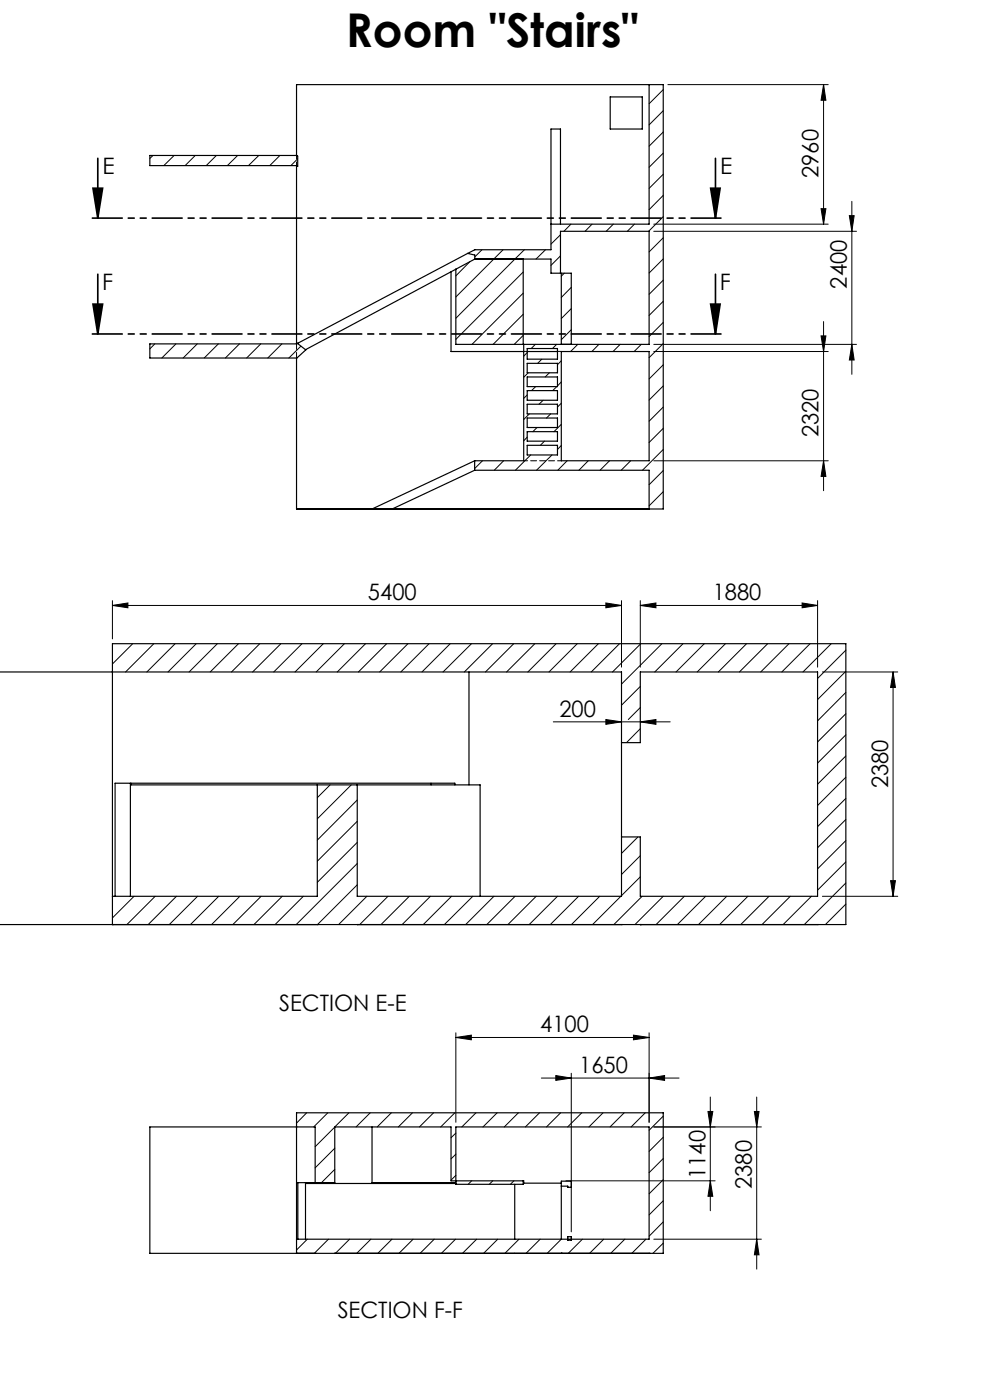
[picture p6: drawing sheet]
<svg xmlns="http://www.w3.org/2000/svg" width="210mm" height="297mm" viewBox="0 0 210 297" stroke-linecap="round" stroke-linejoin="round" font-family="sans-serif">
<path d="M19.7 39.9h2.1l-1.1 6.4zM20.7 33.6v12.7M150.7 39.9h2.1l-1 6.4zM151.8 33.6v12.7M20.7 58.2v12.7M151.8 58.2v12.7M19.7 64.5h2.1l-1.1 6.4zM150.7 64.5h2.1l-1 6.4z" fill="none" stroke="#000" stroke-width=".35"/>
<g fill="none" stroke="#000" stroke-width=".21">
<path d="M140.7 19l-3 3M141.7 18h34M174.7 18v29.6M174.7 18l.5 3.3h-1zM32.5 33l-.7 .6M36.9 33l-2.2 2.1M41.4 33l-2.1 2.1M45.9 33l-2.2 2.1M50.4 33l-2.2 2.1M54.9 33l-2.2 2.1M59.4 33l-2.2 2.1M63.1 33.7l-1.4 1.4"/>
<path d="M140.7 32.5l-3 3M140.7 37l-3 3M140.7 23.5l-3 3M140.7 28l-3 3M99.7 55.5l-3 3M102.2 53l-1.5 1.5M106.7 53l-10 10M111 57.7l-14.3 14.3M111.2 53l-14.5 14.5M115.7 53l-2 2M118.9 54.3l-2 2M118.9 49.8l-2 2"/>
<path d="M119.7 58l-.6 .6M121.1 47.6l-1.5 1.5M125.6 47.6l-1.5 1.5M130.1 47.6l-1.5 1.5M134.6 47.6l-1.5 1.5M138.7 47.6h37M138.7 49.1h43M140.7 46l-3.1 3.1M140.7 50.4l-3 3M140.7 41.4l-3 3.1M140.7 54.9l-3 3M140.7 59.4l-3 3"/>
<path d="M174.2 44.3h1l-.5 3.3zM180.2 45.8h1l-.5 3.3zM180.7 42.7v36.7M32.8 73l-1 1M37.3 73l-3 2.9M41.8 73l-3 2.9M46.3 73l-3 2.9M50.8 73l-3 2.9M55.3 73l-3 2.9M59.8 73l-3 2.9M63.8 73.4l-2.5 2.5M111 62.2l-10.9 10.9"/>
<path d="M111 66.7l-6.4 6.4M111 71.2l-1.9 1.9M111.8 74.8l-.7 .8M112 79.1l-.9 .9M113.6 73.1l-.9 .8M114.9 76.2l-.8 .9M116.5 79.1l-.9 .9M118.1 73.1l-.9 .8M119.1 76.5l-.8 .9M121.2 61l-2.1 2.1M121.2 65.5l-2.1 2.1M121.2 70l-2.1 2.1"/>
<path d="M122.6 73.1l-1.6 1.5M127 73.1l-1.4 1.5M131.6 73.1l-1.6 1.5M136 73.1l-1.5 1.5M138.7 73.1h43M138.7 74.6h37M140.7 63.9l-3 3M140.7 68.4l-3 3M140.7 72.9l-3 3M140.7 77.4l-3 3M174.2 71.3h1l-.5 3.3zM174.7 68.2v35.9"/>
<path d="M180.7 73.1l.5 3.3h-1zM102.3 97.8l-1.6 1.6M106.8 97.8l-2 2M111.8 83.8l-.7 .7M111.8 92.7l-.7 .8M112.3 87.8l-1.2 1.2M112.6 96.5l-3.3 3.3M113.6 82l-.9 .9M113.9 90.7l-.9 .9M115.2 84.9l-.9 .9M115.5 93.6l-.9 .9M116.8 87.8l-.9 .9"/>
<path d="M117.1 96.5l-3.3 3.3M118.1 82l-.9 .9M119.1 81l-.8 .9M119.1 85.5l-.8 .9M119.1 90l-1.6 1.6M119.1 94.5l-.8 .9M120.3 97.8l-2 2M124.8 97.8l-2 2M129.3 97.8l-2 2M133.8 97.8l-2 2M138.7 97.8h37M140.7 81.9l-3 3"/>
<path d="M140.7 86.4l-3 3M140.7 90.9l-3 3M140.7 95.4l-4.4 4.4M140.7 99.8l-3 3M174.7 97.8l.5 3.3h-1zM65.2 108h.1M69.7 108h.1M74.2 108h.1M78.7 108h.1M83.1 108h.1M87.7 108h.1M92.1 108h.1"/>
<path d="M96.6 108h.1M101.1 108h.1M105.6 108h.1M110.1 108h.1M114.6 108h.1M119.1 108h.1M123.6 108h.1M128.1 108h.1M132.5 108h.1M137.1 108h.1M140.7 104.3l-3 3M23.8 128.4l3.3-.5v1z"/>
<path d="M23.8 128.4h108M23.8 127.4v8.1M28.2 136.6l-4.4 4.3M32.6 136.6l-6 6M37.1 136.6l-5.9 6M41.6 136.6l-6 6M46.1 136.6l-6 6M50.6 136.6l-6 6M55.1 136.6l-6 6M59.6 136.6l-6 6M64.1 136.6l-6 6M68.6 136.6l-6 6"/>
<path d="M73.1 136.6l-6 6M77.5 136.6l-6 6M82 136.6l-6 6M86.5 136.6l-6 6M91 136.6l-6 6M95.5 136.6l-6 6M100 136.6l-6 6M104.5 136.6l-6 6M109 136.6l-6 6M113.5 136.6l-6 6M118 136.6l-6 6M122.4 136.6l-5.9 6"/>
<path d="M126.9 136.6l-6 6M128.5 127.9l3.3 .5-3.3 .5zM131.4 136.6l-6 6M131.8 127.4v14.1M135.8 128.4l3.3-.5v1zM135.8 127.4v14.1M135.8 128.4h37.6M135.9 136.6l-6 6M140.4 136.6l-8.6 8.5M144.9 136.6l-6 6M149.4 136.6l-6 6M153.9 136.6l-6 6"/>
<path d="M158.4 136.6l-6 6M162.8 136.6l-6 6M167.4 136.6l-6 6M170.1 127.9l3.3 .5-3.3 .5zM171.8 136.6l-6 6M173.4 127.4v14.1M176.3 136.6l-6 6M179.4 137.9l-6 6M117.4 153.1h24.8M128.5 152.6l3.3 .5-3.3 .6zM135.8 145.6l-4 4M135.8 150.1l-2.5 2.5"/>
<path d="M135.8 154.6l-2.9 2.9M135.8 153.1l3.3-.5v1.1zM174.4 142.6h16M179.4 142.4l-6 6M179.4 146.9l-6 6M179.4 151.4l-6 6M179.4 155.9l-6 6M189.4 142.6v47.5M189.4 142.6l.5 3.2h-1zM70 166.5l-2.7 2.7M74.5 166.5l-7.2 7.2M75.8 169.7l-8.5 8.5"/>
<path d="M75.8 174.2l-8.5 8.5M75.8 178.7l-8.5 8.5M135.3 177.5l-3.5 3.5M179.4 160.4l-6 6M179.4 164.9l-6 6M179.4 169.4l-6 6M179.4 173.8l-6 6M179.4 178.3l-6 6M24 190.1l-.2 .1M28.4 190.1l-4.6 4.6M32.9 190.1l-6 6M37.4 190.1l-6 6"/>
<path d="M41.9 190.1l-6 6M46.4 190.1l-6 6M50.9 190.1l-6 6M55.4 190.1l-6 6M59.9 190.1l-6 6M64.3 190.1l-6 6M75.8 183.2l-13 12.9M75.8 187.7l-8.5 8.4M77.8 190.1l-6 6M82.3 190.1l-6 6M86.8 190.1l-6 6M91.3 190.1l-6 6"/>
<path d="M95.8 190.1l-6 6M100.3 190.1l-6 6M104.8 190.1l-6 6M109.3 190.1l-6 6M113.7 190.1l-6 6M118.3 190.1l-6 6M122.7 190.1l-6 6M127.2 190.1l-6 6M131.7 190.1l-6 6M135.8 181.5l-4 4M135.8 186l-4 4M136.2 190.1l-6 6"/>
<path d="M140.7 190.1l-6 6M145.2 190.1l-6 6M149.7 190.1l-6 6M154.2 190.1l-6 6M158.6 190.1l-6 6M163.1 190.1l-6 6M167.6 190.1l-6 6M172.1 190.1l-6 6M174.4 190.1h16M179.4 182.8l-6 6M179.4 187.3l-8.8 8.8M179.4 191.8l-4.3 4.3"/>
<path d="M188.9 186.8h1l-.5 3.3zM96.7 219.1v19M134.4 219.6l3.3 .5-3.3 .5zM137.7 219.1v19M65.1 236.1l-2.2 2.2M69.5 236.1l-3 3M71 239.1l-4.1 4.2M74 236.1l-3 3M78.5 236.1l-3 3M83 236.1l-3 3M87.5 236.1l-3 3M92 236.1l-3 3"/>
<path d="M96.5 236.1l-3 3M96.7 220.1l3.3-.5v1zM96.7 220.1h41M101 236.1l-3 3M105.4 236.1l-3 3M110 236.1l-3 3M114.4 236.1l-3 3M114.8 228.7h29.2M117.9 228.2l3.3 .5-3.3 .5zM118.9 236.1l-3 3M121.2 227.7v33.6M123.4 236.1l-3 3"/>
<path d="M127.9 236.1l-3 3M132.4 236.1l-3 3M136.9 236.1l-3 3M137.7 228.7l3.3-.5v1zM140.7 236.8l-3 3M150.2 235.8h1l-.5 3.3zM150.7 232.7v24.2M160 235.8h1l-.5 3.3zM160.5 232.7v36.5M161.5 239.1h-22.8M71 243.6l-4.1 4.2M71 248.1l-2.8 2.8"/>
<path d="M96.7 240.4l-1 1M96.7 244.9l-1 .9M96.7 249.3l-1 1.1M100 250.5l-.7 .7M104.5 250.5l-.7 .7M109 250.5l-.7 .7M120.1 250.5h31.6M121.2 251.8l-.1 .1M140.7 241.3l-3 3M140.7 245.8l-3 3M140.7 250.3l-3 3M140.7 254.7l-3 3"/>
<path d="M140.7 259.2l-3 3.1M150.7 250.5l.5 3.3h-1zM65.2 262.9l-2.3 2.3M69.7 262.9l-3 3M74.2 262.9l-3 3M78.7 262.9l-3 3M83.1 262.9l-2.9 3M87.6 262.9l-3 3M92.1 262.9l-3 3M96.6 262.9l-3 3M101.1 262.9l-3 3M105.6 262.9l-3 3"/>
<path d="M110.1 262.9l-3 3M114.6 262.9l-3 3M119.1 262.9l-3 3M123.5 262.9l-3 3M128.1 262.9l-3 3M132.5 262.9l-3 3M137 262.9l-3 3M138.7 262.9h22.8M140.7 263.7l-2.2 2.2M160.5 262.9l.5 3.3h-1z"/>
</g>
<path d="M153.8 46.3h-135M153.8 70.9h-135" fill="none" stroke="#000" stroke-width=".35" stroke-dasharray="6.3 1.3 1.3 1.3 1.3 1.3" stroke-dashoffset="-.8"/>
<g fill="#000">
<path d="M-.1 23.4v6.3zM-.1 23.4v6.3zM150.7 64.5h2.1l-1 6.4zM19.7 64.5h2.1l-1.1 6.4z"/>
<path d="M150.7 39.9h2.1l-1 6.4zM19.7 39.9h2.1l-1.1 6.4z"/>
<path d="M174.2 44.3h1l-.5 3.3zM174.7 18l.5 3.3h-1z"/>
<path d="M174.2 71.3h1l-.5 3.3zM174.7 97.8l.5 3.3h-1z"/>
<path d="M180.7 73.1l.5 3.3h-1zM180.2 45.8h1l-.5 3.3z"/>
<path d="M135.8 128.4l3.3-.5v1zM170.1 127.9l3.3 .5-3.3 .5zM23.8 128.4l3.3-.5v1zM128.5 127.9l3.3 .5-3.3 .5zM117.9 228.2l3.3 .5-3.3 .5zM137.7 228.7l3.3-.5v1z"/>
<path d="M135.8 153.1l3.3-.5v1.1zM128.5 152.6l3.3 .5-3.3 .6zM134.4 219.6l3.3 .5-3.3 .5zM96.7 220.1l3.3-.5v1z"/>
<path d="M188.9 186.8h1l-.5 3.3zM189.4 142.6l.5 3.2h-1z"/>
<path d="M150.2 235.8h1l-.5 3.3zM150.7 250.5l.5 3.3h-1z"/>
<path d="M160.5 262.9l.5 3.3h-1zM160 235.8h1l-.5 3.3z"/>
</g>
<g fill="none" stroke="#000" stroke-width=".25">
<path d="M137.7 18v29.6h-20.8M62.9 33v-15h77.8v90h-77.8M62.9 33h-31.1v2.1h31.1M62.9 33l.2 .1v2.2l-.2-.2M62.9 35.1v37.9M129.4 20.6h6.8v6.8h-6.8zM95.7 57.7v16.9h15.4M96.7 57.1l-31.9 17.1M99.2 53.8l1.5 .3v.9M99.2 53.8l-36 19M100.7 55h16.2v3h2v-8.9h18.8v24h-41v-16M100.7 55l-4 2.1"/>
<path d="M111 55v18.1M118.9 47.6v-20.2h-2v25.6h-16.2l-1.5 .8M62.9 73h-31.1v2.9h31.1M62.9 75.9v32.1M63.2 72.8l1.6 1.4M63.2 72.8l-.3 .2M64.8 74.2l-1.9 1.7M111.1 73.1v24.7h-10.4M111.8 73.9h6.5v2.3h-6.5zM111.8 77.1h6.5v2h-6.5zM111.8 80h6.5v2h-6.5zM111.8 74.6h6.5"/>
<path d="M119.1 74.6h18.6v23.2h-18.6zM119.1 73.1v-15.1h2.1v15.1M100.7 99.8h37v8.2M100.7 97.8v2M100.7 97.8l-21.8 10.2M100.7 99.8l-17.5 8.2M111.8 82.9h6.5v2h-6.5zM111.8 85.8h6.5v2h-6.5zM111.8 88.7h6.5v2h-6.5zM111.8 91.6h6.5v2h-6.5zM111.8 94.5h6.5v2h-6.5zM62.9 108h.1"/>
<path d="M-.1 142.6h131.9v47.5h-56v-23.6M99.5 142.6v23.9M131.8 157.5h4v-14.9h37.6v47.5h-37.6v-12.6h-4M27.7 166.2v23.9M27.8 166.2v.3h74v23.6M67.3 166.5v23.6h-43.5M91.4 166.2v.3M96.5 166.5v-.3h-72.1v23.9M-.1 196.1h179.5v-59.5h-155.6v59.5M23.8 196.1h.1M67.3 196.1h.1M75.8 196.1h.1"/>
<path d="M131.8 196.1h.1M135.8 196.1h.1M173.4 196.1h.1M78.9 239.1v11.8h17.8M64.8 250.9v12M64.9 250.9v.2h31.8M66.9 250.9v-11.8h-35.1v26.8h108.9v-29.8h-77.8v29.8M109.2 251.2v11.7M111 250.5v.7h-14.3v-12.1h41v23.8h-74.8M119.1 251h-8v-.5h-15.4v-11.4h-24.7v11.8h-7.8v12M119.1 251.6h1.3v.3h.8v-1.3h-2.1v12.3M62.9 265.9h.1"/>
<path d="M66.9 265.9h.1M71 265.9h.1M119.1 265.9h.1M120.4 262.4h.8v.7h-.8zM137.7 265.9h.1"/>
</g>
<path d="M111.9 74.5h-.8M119.1 74.5h-.8" fill="none" stroke="#000" stroke-width=".21" stroke-dasharray="1.3 .6" stroke-dashoffset=".4"/>
<path d="M62.9 32.9v2.2M119.1 97.7h-8" fill="none" stroke="#000" stroke-width=".21" stroke-dasharray="1.3 .6" stroke-dashoffset=".5"/>
<path d="M62.9 72.9v3" fill="none" stroke="#000" stroke-width=".21" stroke-dasharray="1.3 .6" stroke-dashoffset=".1"/>
<text font-size="9.9" x="73.4" y="10">Room &quot;Stairs&quot;</text>
<g font-size="4.8">
<text x="21.7" y="37">E</text>
<text x="152.7" y="37">E</text>
<text x="173.6" y="37.7" transform="rotate(-90 173.6 37.7)">2960</text>
<text x="21.7" y="61.6">F</text>
<text x="152.7" y="61.6">F</text>
<text x="179.6" y="61.2" transform="rotate(-90 179.6 61.2)">2400</text>
<text x="173.6" y="92.8" transform="rotate(-90 173.6 92.8)">2320</text>
<text x="78.1" y="127.3">5400</text>
<text x="151.2" y="127.3">1880</text>
<text x="118.7" y="152.1">200</text>
<text x="188.4" y="167.2" transform="rotate(-90 188.4 167.2)">2380</text>
<text x="59.2" y="214.6">SECTION E-E</text>
<text x="114.6" y="219">4100</text>
<text x="122.9" y="227.6">1650</text>
<text x="149.6" y="250.1" transform="rotate(-90 149.6 250.1)">1140</text>
<text x="159.5" y="252.3" transform="rotate(-90 159.5 252.3)">2380</text>
<text x="71.6" y="279.5">SECTION F-F</text>
</g>
</svg>
